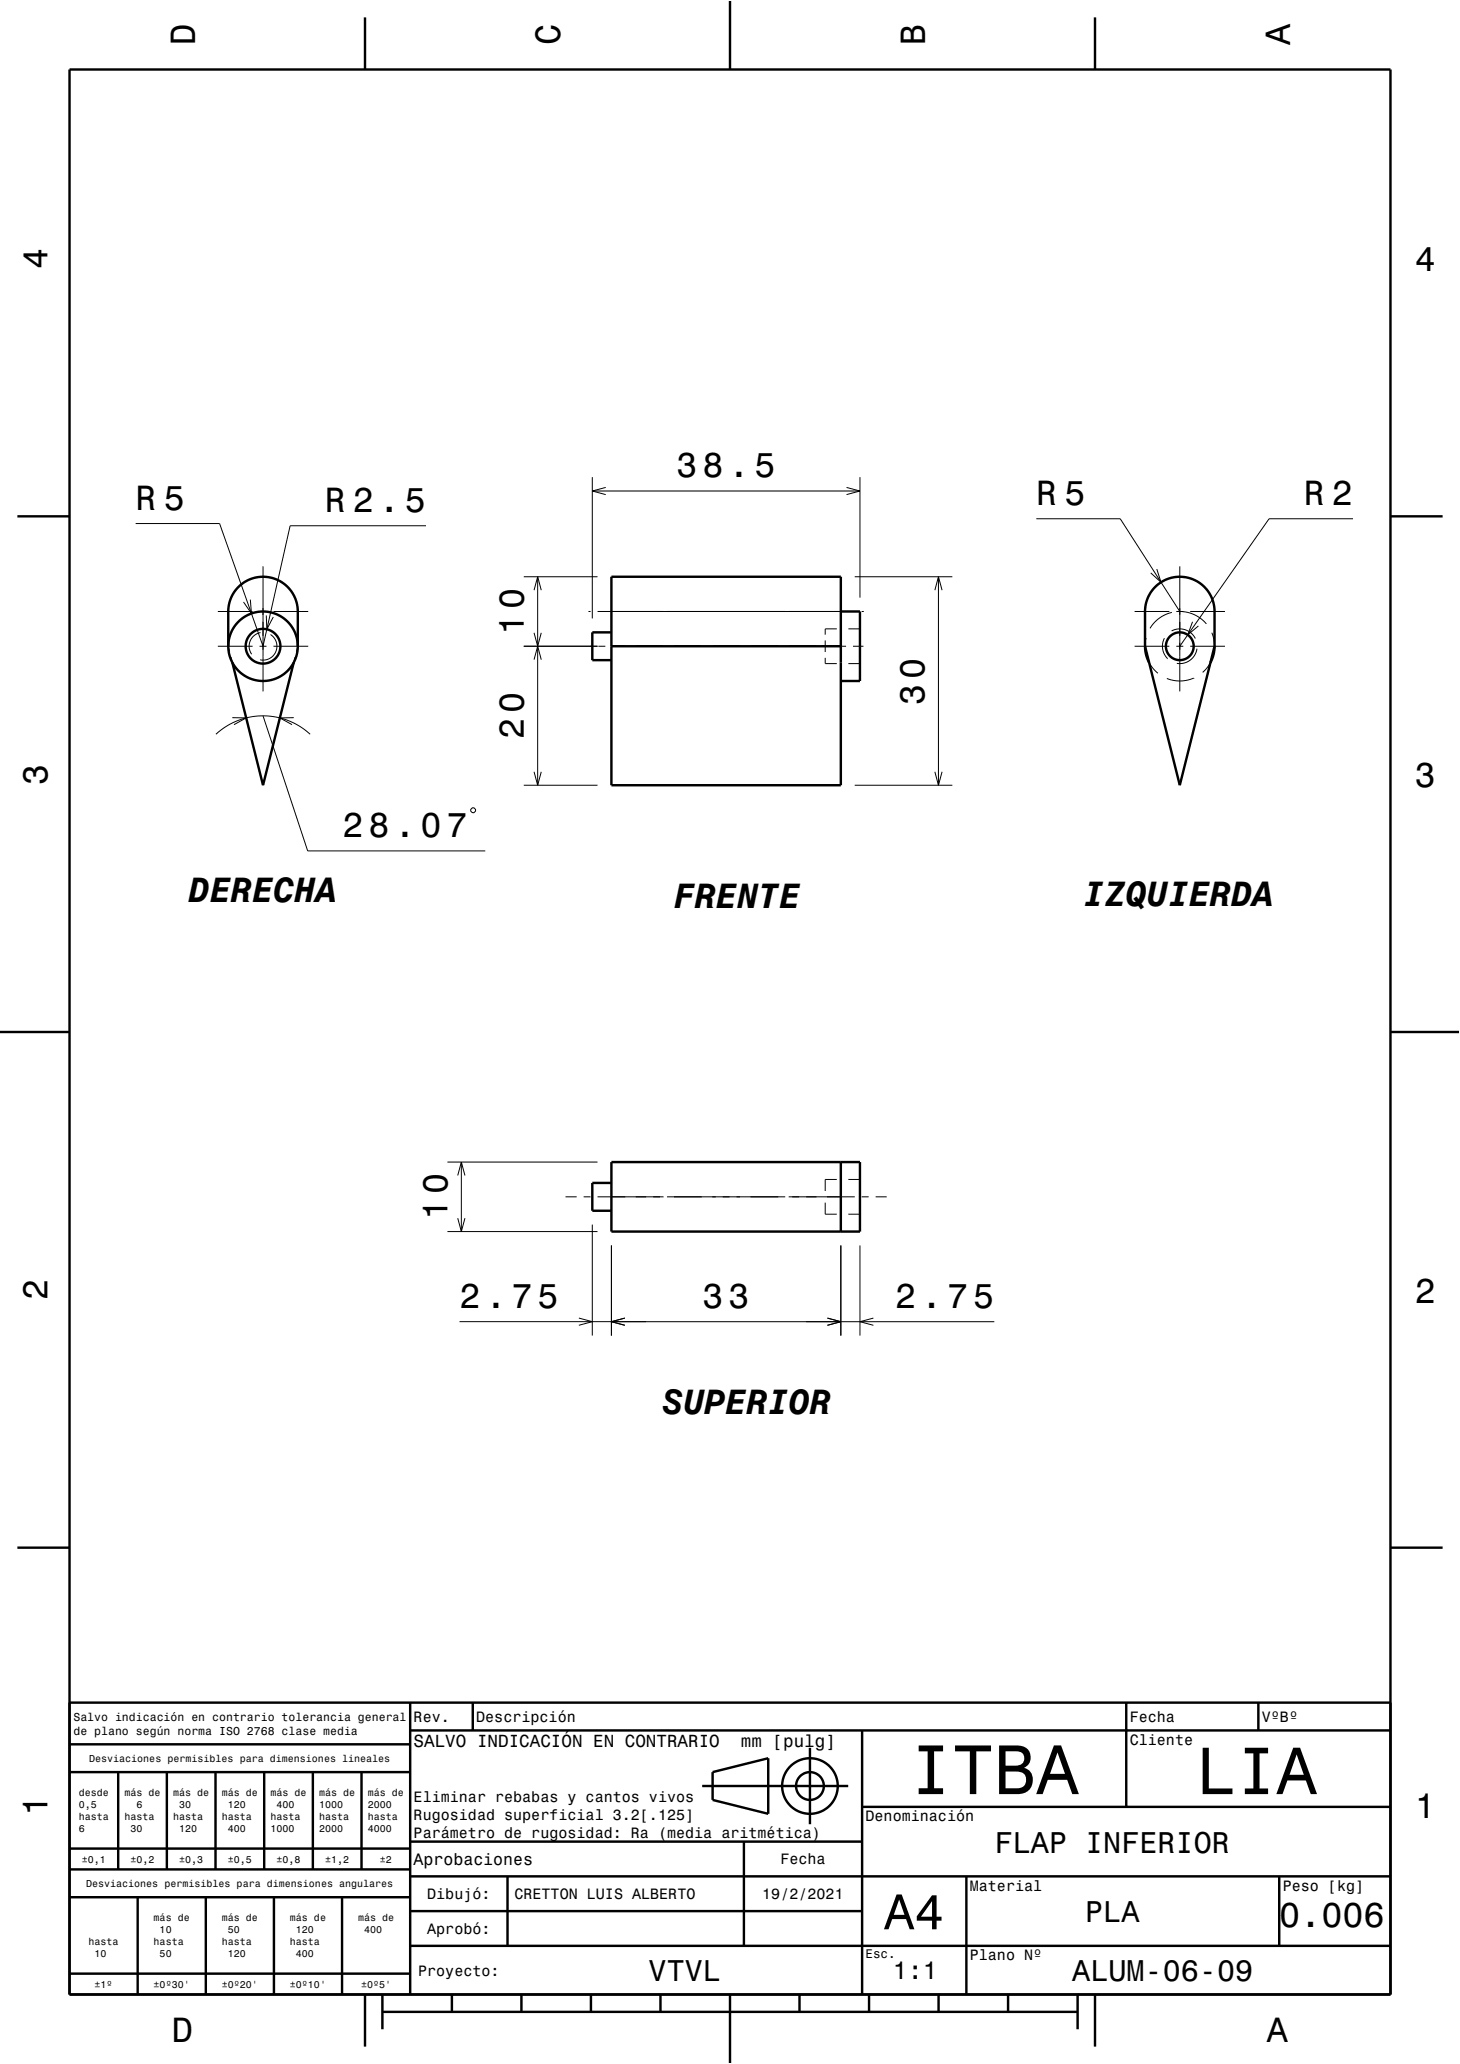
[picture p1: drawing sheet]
<svg xmlns="http://www.w3.org/2000/svg" width="210mm" height="297mm" viewBox="0 0 210 297" stroke-linecap="round" stroke-linejoin="round" font-family="sans-serif">
<g fill="none" stroke="#000" stroke-width=".14">
<path d="M19.5 75.3h12.1l6.2 17.7 3.9-17.3h19.6M85.2 68.7v20.3M85.2 70.7h38.5M87.1 70.1l-1.9 .6 1.9 .5M121.8 70.1l1.9 .6-1.9 .5M123.7 68.7v17.3M149.1 74.6h12l8.6 13.4M194.6 74.6h-12.1l-12.8 18.4M31.3 93h5M31.3 88h5M32.8 93l.2 .8M33.2 94.6l.2 .7"/>
<path d="M36 86.3l.2 2-1.2-1.7M37.3 93h1M37.3 88h1M37.5 91a2 2 0 0 0-1.3 3.1M37.8 81.5v18M38.3 88.6l.1 2 .9-1.8M38.9 91.3a2 2 0 0 1 .8 2.5 2 2 0 0 1-2.3 1.1M39.3 93h5M39.3 88h5M42.4 94.6l-.2 .7M42.8 93l-.2 .8M75.3 93h10.6"/>
<path d="M75.3 83h10.6M76.8 91.1l.5 1.9 .6-1.9M76.8 84.9l.5-1.9 .6 1.9M76.8 94.9l.5-1.9 .6 1.9M77.3 83v30M84.6 88h.3M85.9 88h37M86.1 93h1M87.9 93h2M91.4 93h4M96.9 93h4M102.4 93h4"/>
<path d="M107.9 93h4M113.4 93h4M118.2 93h3.5M118.7 92.2v1.6M118.7 94.7v.8h1.7M120.4 90.5h-1.7v.8M120.9 95.3v.9M120.9 97.1v.9M122 95.5h1.7M122 90.5h1.7M122.7 93h1.5M122.9 83h14.1"/>
<path d="M123.9 88h.3M134.5 84.9l.5-1.9 .5 1.9M135 83v30M163.2 93h5M163.2 88h5M164.8 91.8l-.1 1.2M165.3 95.3l.5 .9 .7 .7M166.4 81.9l.6 1.9-1.5-1.4M167.5 91.8a2.5 2.5 0 0 0 .5 3M167.7 83.4l-1.2 .8-.9 1M168.5 90.8a2.5 2.5 0 0 1 3.4 1.1M168.6 88.1a5 5 0 0 0-3.2 2.3"/>
<path d="M169.2 93h1M169.2 88h1M169.7 81.5v18M170 88a5 5 0 0 1 3.5 1.8M171.2 93h5M171.2 88h5M171.5 89.5l-.7 1.9 1.6-1.3M171.7 97.6a5 5 0 0 1-3.9 0M172.2 93.3a2.5 2.5 0 0 1-2.9 2.2M174.1 95.3l-.4 .7-.7 .8M174.3 91l.3 1 .1 1M31.1 105.7a10 10 0 0 1 13.5 0"/>
<path d="M33.4 103.3h2l-1.7 1M37.8 103l6.5 19.4h25.5M42.3 103.3h-2l1.7 1M67.7 116.5l.2-.3h.3l.2 .3v.2l-.2 .2h-.3l-.2-.2zM75.3 113h10.6M76.8 111.1l.5 1.9 .6-1.9M122.9 113h14.1M134.5 111.1l.5 1.9 .5-1.9M64.4 177.2h21.5M64.4 167.2h21.5M65.8 175.3l.6 1.9 .5-1.9M65.8 169.1l.6-1.9 .5 1.9"/>
<path d="M66.4 167.2v10M81.3 172.2h1.6M83.9 172.2h1M85.2 176.2v16M85.9 172.2h9.5M87.9 179.2v13M95.9 172.2h17M113.4 172.2h9.5M118.7 173.1v1.6h1.7M120.4 169.7h-1.7v1.7M120.9 167.2v.2M120.9 167.6v.2"/>
<path d="M120.9 179.2v13M122 174.7h1.7M122 169.7h1.7M123.7 179.2v13M123.9 172.2h1M125.9 172.2h1.6M66.1 190.2h76.9M83.3 189.7l1.9 .5-1.9 .5M89.9 189.7l-2 .5 2 .5-2-.5 2-.5M119 189.7l1.9 .5-1.9 .5M125.6 189.7l-1.9 .5 1.9 .5"/>
</g>
<g fill="none" stroke="#000" stroke-width=".35">
<path d="M10 10h190v277h-190zM52.5 2.5v7.5M105 0v10M157.5 2.5v7.5M2.5 74.3h7.5M200 74.3h7.5M32.8 93v-5a5 5 0 0 1 5-5 5 5 0 0 1 5 5v5M33.4 95.3l4.4 17.7 4.4-17.7M87.9 83h33v30h-33zM87.9 91h-2.7v4h2.7M87.9 93h33M120.9 88h2.8v10h-2.8"/>
<path d="M164.7 93l.2 1.2 .4 1.1M164.7 93v-5a5 5 0 0 1 5-5 5 5 0 0 1 5 5v5M164.7 93l5 20 5-20M174.7 93l-.1 1.2-.5 1.1M0 148.5h10M200 148.5h10M87.9 167.2h35.8v10h-35.8zM87.9 170.2h-2.7v4h2.7M120.9 167.2v10M2.5 222.7h7.5M200 222.7h7.5M10 245h190"/>
<path d="M10 255h49M10 251h49M17 255v14M24 255v14M31 255v14M38 255v14M45 255v14M52 255v14M59 245v42M59 249h141M68 245v4M101 257h21"/>
<path d="M102.5 255l8-2v8l-8-2zM116.5 251.5v11M124 249v38M162 245v15M181 245v4M10 273h49M10 269h49M10 266h49M19.8 273v14M29.6 273v14M39.4 273v14M49.2 273v14"/>
<path d="M59 280h141M59 275h65M59 270h141M59 265h65M73 270v10M107 265v15M124 260h76M139 270v17M184 270v10M10 284h49M52.5 287v7.5M55 289.5h100"/>
<path d="M55 287v5M65 287v2.5M75 287v2.5M85 287v2.5M95 287v2.5M105 287v10M115 287v2.5M125 287v2.5M135 287v2.5M145 287v2.5M155 287v5M157.5 287v7.5"/>
<circle cx="37.8" cy="93" r="5"/>
<circle cx="37.8" cy="93" r="2.5"/>
<circle cx="169.7" cy="93" r="2"/>
<circle cx="116.5" cy="257" r="4"/>
<circle cx="116.5" cy="257" r="2"/>
</g>
<path d="M0 0h210v297h-210" fill="none" stroke="#fff" stroke-width=".14"/>
<text font-size="10.1" x="130.9" y="258.2">ITBA</text>
<text font-size="9.6" x="172" y="258.2">LIA</text>
<text font-size="7.2" x="127.2" y="277.6">A4</text>
<g font-size="5">
<text x="28.1" y="6.5" transform="rotate(-90 28.1 6.5)">D</text>
<text x="80.6" y="6.5" transform="rotate(-90 80.6 6.5)">C</text>
<text x="133.1" y="6.5" transform="rotate(-90 133.1 6.5)">B</text>
<text x="185.6" y="6.5" transform="rotate(-90 185.6 6.5)">A</text>
<text x="6.8" y="38.7" transform="rotate(-90 6.8 38.7)">4</text>
<text x="203.5" y="39">4</text>
<text x="97.3" y="68.7">38.5</text>
<text x="19.5" y="73.3">R 5</text>
<text x="46.7" y="73.7">R 2.5</text>
<text x="149.1" y="72.6">R 5</text>
<text x="187.5" y="72.6">R 2</text>
<text x="75.3" y="91.4" transform="rotate(-90 75.3 91.4)">10</text>
<text x="133" y="101.4" transform="rotate(-90 133 101.4)">30</text>
<text x="75.3" y="106.4" transform="rotate(-90 75.3 106.4)">20</text>
<text x="6.8" y="112.9" transform="rotate(-90 6.8 112.9)">3</text>
<text x="203.5" y="113.2">3</text>
<text x="49.3" y="120.4">28.07</text>
<text x="27.2" y="129.8">DERECHA</text>
<text x="96.9" y="130.6">FRENTE</text>
<text x="155.9" y="130.3">IZQUIERDA</text>
<text x="64.4" y="175.6" transform="rotate(-90 64.4 175.6)">10</text>
<text x="6.8" y="187.1" transform="rotate(-90 6.8 187.1)">2</text>
<text x="66.1" y="188.2">2.75</text>
<text x="101.1" y="188.2">33</text>
<text x="128.8" y="188.2">2.75</text>
<text x="203.5" y="187.4">2</text>
<text x="95.3" y="203.5">SUPERIOR</text>
<text x="6.8" y="261.3" transform="rotate(-90 6.8 261.3)">1</text>
<text x="203.5" y="261.6">1</text>
<text x="184" y="277.3">0.006</text>
<text x="24.7" y="293.8">D</text>
<text x="182.2" y="293.8">A</text>
</g>
<g font-size="4.3">
<text x="143.1" y="266.6">FLAP INFERIOR</text>
<text x="156.1" y="276.6">PLA</text>
<text x="93.3" y="285.1">VTVL</text>
<text x="154.2" y="285.1">ALUM-06-09</text>
</g>
<text font-size="3.6" x="128.4" y="284.8">1:1</text>
<g font-size="2.5">
<text x="59.5" y="251.4">SALVO INDICACIÓN EN CONTRARIO</text>
<text x="106.6" y="251.4">mm [pulg]</text>
</g>
<text font-size="2.4" x="59.5" y="268.4">Aprobaciones</text>
<g font-size="2.2">
<text x="59.5" y="247.8">Rev.</text>
<text x="68.5" y="247.8">Descripción</text>
<text x="162.5" y="247.8">Fecha</text>
<text x="162.5" y="251.1">Cliente</text>
<text x="181.5" y="247.8">VºBº</text>
<text x="59.5" y="259.3">Eliminar rebabas y cantos vivos</text>
<text x="59.5" y="261.9">Rugosidad superficial 3.2[.125]</text>
<text x="124.5" y="262.1">Denominación</text>
<text x="59.5" y="264.5">Parámetro de rugosidad: Ra (media aritmética)</text>
<text x="112.2" y="268.3">Fecha</text>
<text x="61.4" y="273.3">Dibujó:</text>
<text x="74" y="273.3">CRETTON LUIS ALBERTO</text>
<text x="109.6" y="273.3">19/2/2021</text>
<text x="139.5" y="272.1">Material</text>
<text x="184.5" y="272.1">Peso [kg]</text>
<text x="61.4" y="278.3">Aprobó:</text>
<text x="60.1" y="284.3">Proyecto:</text>
<text x="139.5" y="282.1">Plano Nº</text>
</g>
<text font-size="1.8" x="124.5" y="281.7">Esc.</text>
<g font-size="1.7">
<text x="10.6" y="247.6">Salvo indicación en contrario tolerancia general</text>
<text x="10.6" y="249.6">de plano según norma ISO 2768 clase media</text>
</g>
<g font-size="1.4">
<text x="12.8" y="253.5">Desviaciones permisibles para dimensiones lineales</text>
<text x="11.3" y="258.4">desde</text>
<text x="11.3" y="260.2">0,5</text>
<text x="11.3" y="261.9">hasta</text>
<text x="11.3" y="263.6">6</text>
<text x="17.9" y="258.4">más de</text>
<text x="17.9" y="261.9">hasta</text>
<text x="18.8" y="263.6">30</text>
<text x="19.6" y="260.2">6</text>
<text x="24.9" y="258.4">más de</text>
<text x="24.9" y="261.9">hasta</text>
<text x="25.8" y="260.2">30</text>
<text x="25.8" y="263.6">120</text>
<text x="31.9" y="258.4">más de</text>
<text x="31.9" y="261.9">hasta</text>
<text x="32.8" y="260.2">120</text>
<text x="32.8" y="263.6">400</text>
<text x="38.9" y="258.4">más de</text>
<text x="38.9" y="261.9">hasta</text>
<text x="38.9" y="263.6">1000</text>
<text x="39.8" y="260.2">400</text>
<text x="45.9" y="258.4">más de</text>
<text x="45.9" y="260.2">1000</text>
<text x="45.9" y="261.9">hasta</text>
<text x="45.9" y="263.6">2000</text>
<text x="52.9" y="258.4">más de</text>
<text x="52.9" y="260.2">2000</text>
<text x="52.9" y="261.9">hasta</text>
<text x="52.9" y="263.6">4000</text>
<text x="11.8" y="268">±0,1</text>
<text x="18.8" y="268">±0,2</text>
<text x="25.8" y="268">±0,3</text>
<text x="32.8" y="268">±0,5</text>
<text x="39.8" y="268">±0,8</text>
<text x="46.8" y="268">±1,2</text>
<text x="54.6" y="268">±2</text>
<text x="12.4" y="271.5">Desviaciones permisibles para dimensiones angulares</text>
<text x="12.7" y="279.9">hasta</text>
<text x="13.6" y="281.6">10</text>
<text x="22.1" y="276.4">más de</text>
<text x="22.1" y="279.9">hasta</text>
<text x="23" y="278.2">10</text>
<text x="23" y="281.6">50</text>
<text x="31.9" y="276.4">más de</text>
<text x="31.9" y="279.9">hasta</text>
<text x="32.8" y="278.2">50</text>
<text x="32.8" y="281.6">120</text>
<text x="41.7" y="276.4">más de</text>
<text x="41.7" y="279.9">hasta</text>
<text x="42.6" y="278.2">120</text>
<text x="42.6" y="281.6">400</text>
<text x="51.5" y="276.4">más de</text>
<text x="52.4" y="278.2">400</text>
<text x="13.6" y="286">±1º</text>
<text x="22.1" y="286">±0º30'</text>
<text x="31.9" y="286">±0º20'</text>
<text x="41.7" y="286">±0º10'</text>
<text x="51.9" y="286">±0º5'</text>
</g>
</svg>
